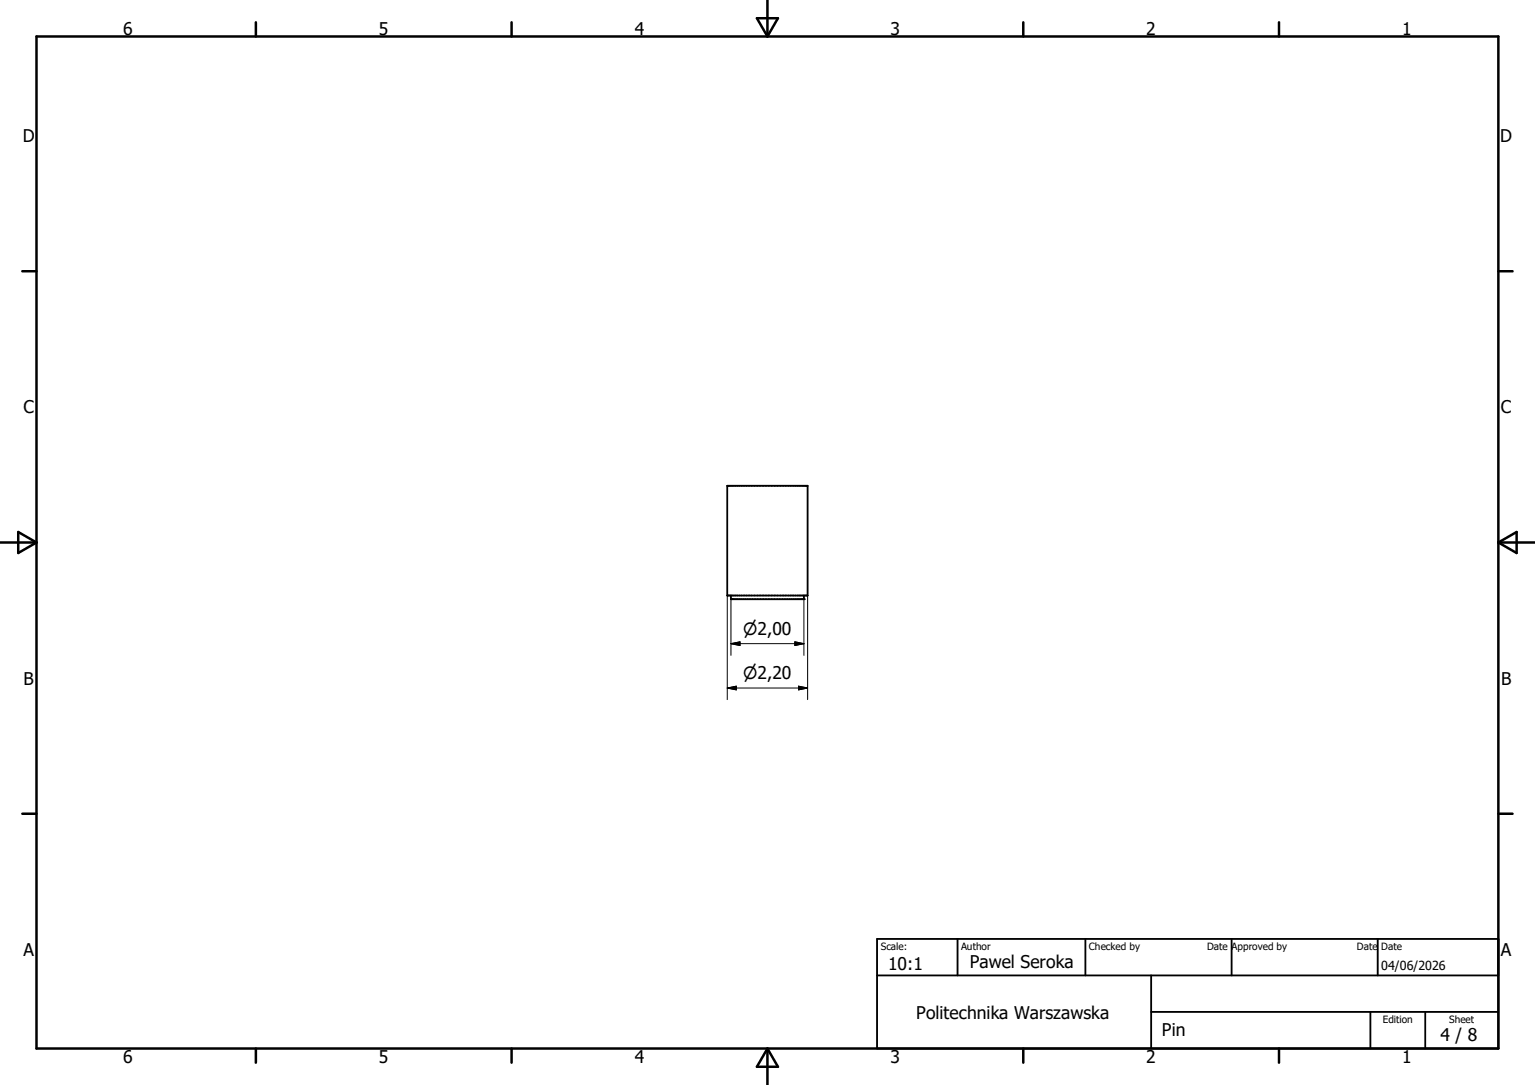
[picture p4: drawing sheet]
<svg xmlns="http://www.w3.org/2000/svg" width="297mm" height="210mm" viewBox="0 0 297 210" stroke-linecap="round" stroke-linejoin="round" font-family="sans-serif">
<g fill="#000">
<circle cx="141.4" cy="116" r=".18"/>
<circle cx="155.6" cy="116" r=".18"/>
</g>
<path d="M140.7 94h15.6v21.3h-15.6zM141.4 115.3v.7h14.2v-.7M169.7 181.7h120.2v21.3h-120.2zM169.7 188.8h120.2M185.3 181.7v7.1M210 181.7v7.1M222.7 195.9h67.2M222.7 188.8v14.2M238.3 181.7v7.1M265.2 195.9v7.1M266.6 181.7v7.1M275.8 195.9v7.1" fill="none" stroke="#000" stroke-width=".36"/>
<g fill="none" stroke="#000" stroke-width=".48">
<path d="M7.1 7.1h282.8v195.9h-282.8zM49.5 4.3v2.8M99 4.3v2.8M146.5 3.5h4l-2 3.6zM148.5 0v7.1M198 4.3v2.8M247.5 4.3v2.8M4.3 52.5h2.8M289.9 52.5h2.8M0 105h7.1M3.5 103l3.6 2-3.6 2zM289.9 105h7.1"/>
<path d="M289.9 105l3.6-2v4zM4.3 157.5h2.8M289.9 157.5h2.8M49.5 203v2.7M99 203v2.7M148.5 203v7M148.5 203l2 3.5h-4zM198 203v2.7M247.5 203v2.7"/>
</g>
<path d="M140.7 115.3v20.1M141.4 116v10.9M155.6 116v10.9M156.3 115.3v20.1M140.7 133.2h15.6M140.7 133.2l1.8-.4v.7zM141.4 124.6h14.2M141.4 124.6l1.8-.4v.7zM153.8 124.2l1.8 .4-1.8 .3zM154.5 132.8l1.8 .4-1.8 .3z" fill="none" stroke="#000" stroke-width=".19"/>
<path d="M140.7 133.2l1.8-.4v.7zM141.4 124.6l1.8-.4v.7zM153.8 124.2l1.8 .4-1.8 .3zM154.5 132.8l1.8 .4-1.8 .3z" fill="#000" stroke="#000" stroke-width=".19"/>
<g font-size="3.4">
<text x="23.8" y="6.8">6</text>
<text x="73.3" y="6.8">5</text>
<text x="122.9" y="6.8">4</text>
<text x="172.3" y="6.8">3</text>
<text x="221.8" y="6.8">2</text>
<text x="271.3" y="6.8">1</text>
<text x="4.4" y="27.5">D</text>
<text x="290.3" y="27.5">D</text>
<text x="4.5" y="80">C</text>
<text x="290.4" y="80">C</text>
<text x="4.5" y="132.5">B</text>
<text x="290.4" y="132.5">B</text>
<text x="4.5" y="185">A</text>
<text x="290.4" y="185">A</text>
<text x="171.8" y="187.8">10:1</text>
<text x="187.7" y="187.4">Pawel Seroka</text>
<text x="177.3" y="197.2">Politechnika Warszawska</text>
<text x="224.8" y="200.4">Pin</text>
<text x="278.7" y="201.5">4 / 8</text>
<text x="23.8" y="205.7">6</text>
<text x="73.3" y="205.7">5</text>
<text x="122.9" y="205.7">4</text>
<text x="172.3" y="205.7">3</text>
<text x="221.8" y="205.7">2</text>
<text x="271.3" y="205.7">1</text>
</g>
<g font-size="3.2">
<text x="143.8" y="122.9">n2,00</text>
<text x="143.8" y="131.5">n2,20</text>
</g>
<text font-size="2.4" x="267.3" y="187.7">04/06/2026</text>
<g font-size="1.9">
<text x="170.4" y="183.9">Scale:</text>
<text x="186" y="183.9">Author</text>
<text x="210.7" y="183.9">Checked by</text>
<text x="233.6" y="183.9">Date Approved by</text>
<text x="262.6" y="183.9">Date</text>
<text x="267.3" y="183.9">Date</text>
<text x="267.5" y="198">Edition</text>
<text x="280.4" y="198">Sheet</text>
</g>
</svg>
